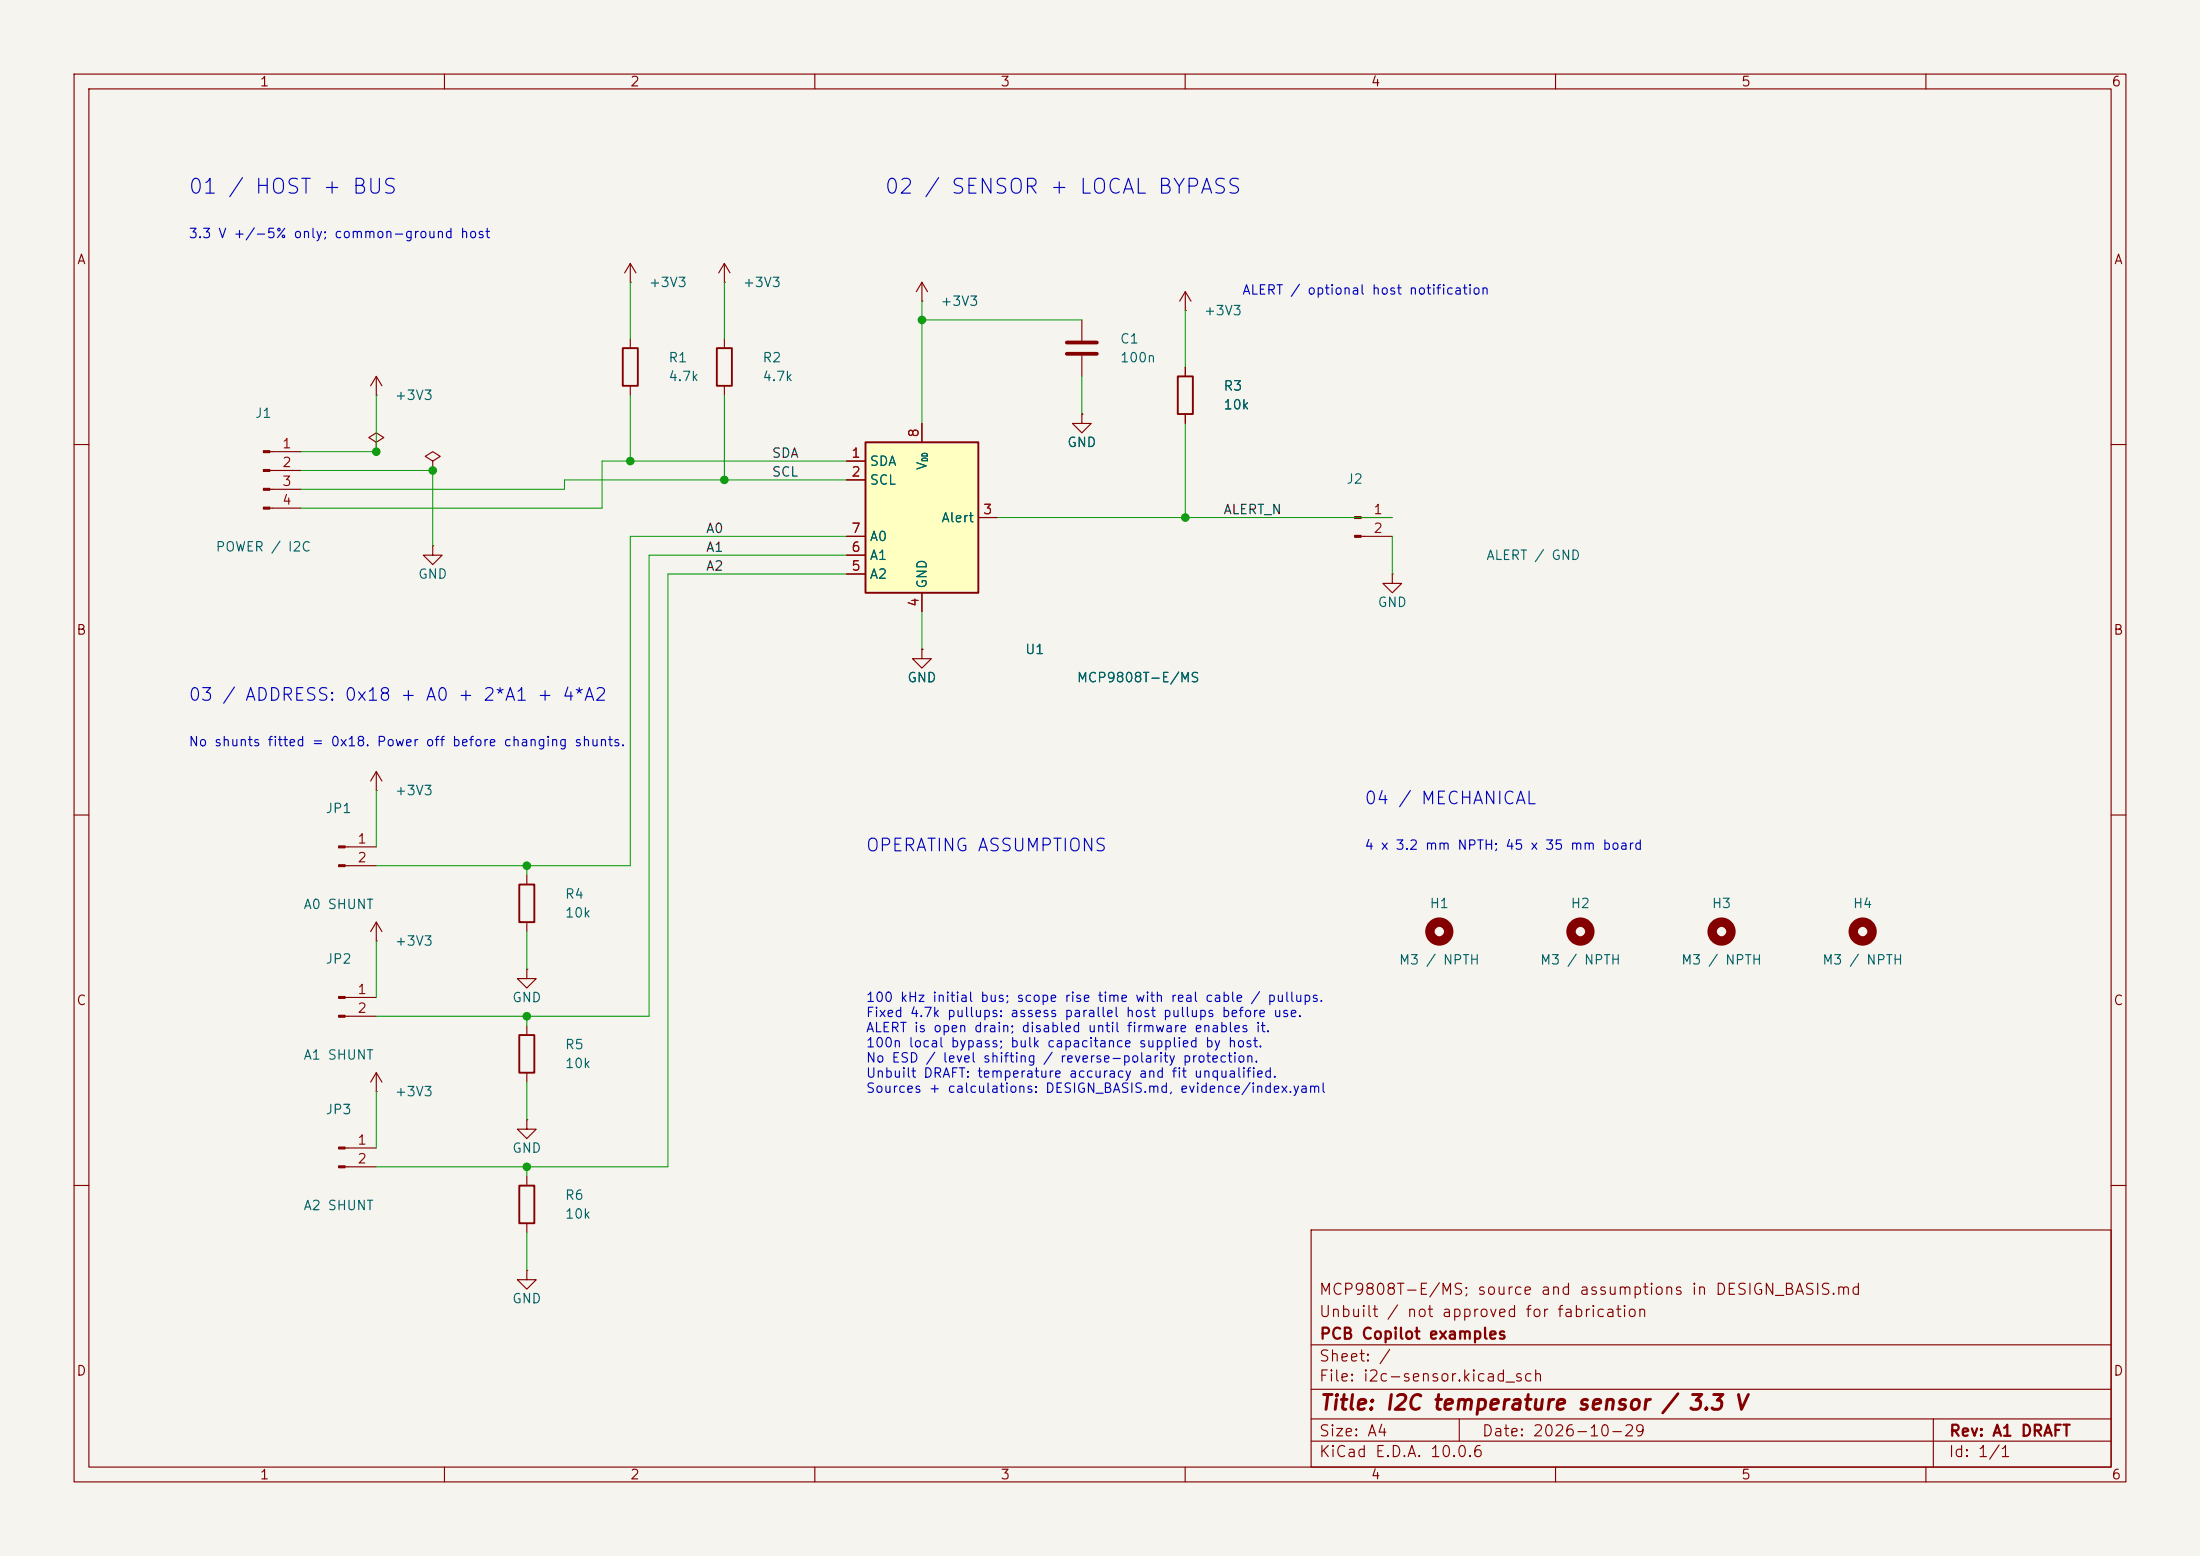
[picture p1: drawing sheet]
<svg xmlns="http://www.w3.org/2000/svg" width="297mm" height="210mm" viewBox="0 0 297 210" stroke-linecap="round" stroke-linejoin="round" font-family="sans-serif">
<path d="M0 0h297v210h-297z" fill="#f5f4ef" stroke="#f5f4ef" stroke-width=".14"/>
<g fill="none" stroke="#840000" stroke-width=".15">
<path d="M10 10h277v190h-277zM12 12h273v186h-273zM60 10v2M110 10v2M160 10v2M210 10v2M260 10v2M85.1 38.1h.1M85.1 35.6l-.8 1.2M85.1 35.6l.8 1.2M85.1 35.6v2.5M97.8 38.1h.1"/>
<path d="M97.8 35.6l-.8 1.2M97.8 35.6l.8 1.2M97.8 35.6v2.5M124.5 38.1l-.8 1.3M124.5 38.1l.7 1.3M124.5 38.1v2.5M160 39.4v2.5M160 39.4l-.7 1.2M160 39.4l.8 1.2M85.1 45.7v1.3M85.1 52.1v1.2M97.8 45.7v1.3"/>
<path d="M97.8 52.1v1.2M124.5 40.6h.1M146 55.9v1.3h1.3l-1.3 1.2-1.2-1.2h1.2M146 55.9h.1M146 43.2v2.8M146 48v2.8M160 41.9h.1M160 49.5v1.3M160 55.9v1.3M10 60h2M36.4 61h4.2M36.4 63.5h4.2"/>
<path d="M36.4 66h4.2M36.4 68.6h4.2M58.4 62.2l1-.6-1-.6-1 .6 1 .6v1.3M58.4 63.5h.1M58.4 73.7v1.2h1.3l-1.3 1.3-1.3-1.3h1.3M58.4 73.7h.1M285 60h2M10 110h2M46.6 114.3h4.2M46.6 116.8h4.2M50.8 106.7h.1M50.8 104.1v2.6"/>
<path d="M50.8 104.1l-.8 1.3M50.8 104.1l.8 1.3M71.1 118.1v1.3M285 110h2M46.6 134.6h4.2M46.6 137.2h4.2M50.8 127h.1M50.8 124.5v2.5M50.8 124.5l-.8 1.2M50.8 124.5l.8 1.2M71.1 130.8v1.3h1.3l-1.3 1.3-1.3-1.3h1.3M71.1 130.8h.1"/>
<path d="M71.1 124.5v1.2M71.1 138.4v1.3M46.6 154.9h4.2M46.6 157.5h4.2M50.8 147.3h.1M50.8 144.8l-.8 1.3M50.8 144.8l.8 1.3M50.8 144.8v2.5M71.1 151.1v1.3h1.3l-1.3 1.3-1.3-1.3h1.3M71.1 151.1h.1M71.1 144.8v1.3M71.1 158.8v1.2"/>
<path d="M10 160h2M71.1 171.5v1.2h1.3l-1.3 1.3-1.3-1.3h1.3M71.1 171.5h.1M71.1 165.1v1.3M177 166h108v32h-108zM285 160h2M60 198v2M110 198v2M160 198v2M177 194.5h108M177 191.5h108M177 187.5h108"/>
<path d="M177 181.5h108M197 191.5v3M210 198v2M260 198v2M261 191.5v6.5"/>
</g>
<path d="M84.1 47h2v5.1h-2zM96.8 47h2v5.1h-2zM159 50.8h2v5.1h-2zM70.1 119.4h2v5.1h-2zM70.1 139.7h2v5.1h-2zM70.1 160h2v5.1h-2z" fill="none" stroke="#840000" stroke-width=".25"/>
<g fill="none" stroke="#840000" stroke-width="1.3">
<circle cx="194.3" cy="125.7" r="1.27"/>
<circle cx="213.4" cy="125.7" r="1.27"/>
<circle cx="232.4" cy="125.7" r="1.27"/>
<circle cx="251.5" cy="125.7" r="1.27"/>
</g>
<g fill="#840000" stroke="#840000" stroke-width=".15">
<path d="M45.7 134.5h.9v.2h-.9z"/>
<path d="M45.7 137h.9v.3h-.9z"/>
<path d="M45.7 154.8h.9v.3h-.9z"/>
<path d="M45.7 157.4h.9v.2h-.9z"/>
<path d="M45.7 114.2h.9v.2h-.9z"/>
<path d="M45.7 116.7h.9v.3h-.9z"/>
<path d="M35.6 60.8h.8v.3h-.8z"/>
<path d="M35.6 63.4h.8v.2h-.8z"/>
<path d="M35.6 65.9h.8v.3h-.8z"/>
<path d="M35.6 68.5h.8v.2h-.8z"/>
</g>
<path d="M144 46.2h4.1M144 47.8h4.1" fill="none" stroke="#840000" stroke-width=".51"/>
<path d="M116.8 59.7h15.3v20.3h-15.3z" fill="#ffffc2"/>
<path d="M116.8 59.7h15.3v20.3h-15.3z" fill="none" stroke="#840000" stroke-width=".25"/>
<g fill="none" stroke="#840000" stroke-width=".15">
<path d="M50.8 59.7l1-.6-1-.7-1 .7 1 .6v1.3M50.8 53.3h.1M50.8 50.8l-.8 1.3M50.8 50.8l.8 1.3M50.8 50.8v2.5M124.5 57.2v2.5M146 55.9h.1M160 49.5v1.3M160 55.9v1.3M50.8 61h.1M114.3 62.2h2.5M114.3 64.8h2.5"/>
<path d="M114.3 77.5h2.5M114.3 74.9h2.5M114.3 72.4h2.5M132.1 69.9h2.5M183.7 69.9h4.3M183.7 72.4h4.3M188 77.5v1.2h1.2l-1.2 1.3-1.3-1.3h1.3M188 77.5h.1M124.5 87.6v1.3h1.2l-1.2 1.3-1.3-1.3h1.3M124.5 87.6h.1M124.5 80v2.6"/>
</g>
<g fill="#840000" stroke="#840000" stroke-width=".15">
<path d="M182.9 69.7h.8v.3h-.8z"/>
<path d="M182.9 72.3h.8v.2h-.8z"/>
</g>
<g fill="none" stroke="#009600" stroke-width=".14">
<path d="M85.1 38.1v7.6M97.8 38.1v7.6M50.8 53.3v7.7h-10.2M85.1 53.3v8.9M97.8 53.3v11.5M124.5 40.6v16.6M124.5 43.2h21.5M146 50.8v5.1M160 41.9v7.6M160 57.2v12.7M40.6 63.5h17.8v10.2M114.3 77.5h-24.1v80h-39.4"/>
<path d="M114.3 72.4h-29.2v44.4h-34.3M114.3 74.9h-26.7v62.3h-36.8M114.3 64.8h-38.1v1.2h-35.6M114.3 62.2h-33v6.4h-40.7M134.6 69.9h53.4M188 72.4v5.1M124.5 82.6v5M50.8 106.7v7.6M71.1 116.8v1.3M50.8 127v7.6M71.1 125.7v5.1M71.1 137.2v1.2"/>
<path d="M50.8 147.3v7.6M71.1 146.1v5M71.1 157.5v1.3M71.1 166.4v5.1"/>
</g>
<g fill="#009600" stroke="#009600" stroke-width=".14">
<circle cx="85.1" cy="62.2" r=".51"/>
<circle cx="97.8" cy="64.8" r=".51"/>
<circle cx="124.5" cy="43.2" r=".51"/>
<circle cx="71.1" cy="157.5" r=".51"/>
<circle cx="71.1" cy="116.8" r=".51"/>
<circle cx="71.1" cy="137.2" r=".51"/>
<circle cx="58.4" cy="63.5" r=".51"/>
<circle cx="50.8" cy="61" r=".51"/>
<circle cx="160" cy="69.9" r=".51"/>
</g>
<g font-size="2" fill="#0000c2">
<text x="25.3" y="26.7">01 / HOST + BUS</text>
<text x="119.3" y="26.7">02 / SENSOR + LOCAL BYPASS</text>
</g>
<text font-size="2" fill="#840000" x="178" y="190.8">Title: I2C temperature sensor / 3.3 V</text>
<g font-size="1.7" fill="#0000c2">
<text x="25.3" y="95">03 / ADDRESS: 0x18 + A0 + 2*A1 + 4*A2</text>
<text x="184.1" y="109">04 / MECHANICAL</text>
<text x="116.8" y="115.3">OPERATING ASSUMPTIONS</text>
</g>
<g font-size="1.5" fill="#840000">
<text x="178" y="178.1">Unbuilt / not approved for fabrication</text>
<text x="178" y="175.1">MCP9808T-E/MS; source and assumptions in DESIGN_BASIS.md</text>
<text x="178" y="184.1">Sheet: /</text>
<text x="178" y="181.1">PCB Copilot examples</text>
<text x="178" y="186.8">File: i2c-sensor.kicad_sch</text>
<text x="178" y="197">KiCad E.D.A. 10.0.6</text>
<text x="178" y="194.2">Size: A4</text>
<text x="200" y="194.2">Date: 2026-10-29</text>
<text x="263" y="197">Id: 1/1</text>
<text x="263" y="194.2">Rev: A1 DRAFT</text>
</g>
<g font-size="1.3" fill="#840000">
<text x="35" y="12">1</text>
<text x="85" y="12">2</text>
<text x="135" y="12">3</text>
<text x="185" y="12">4</text>
<text x="235" y="12">5</text>
<text x="285" y="12">6</text>
<text x="10.3" y="36">A</text>
<text x="285.3" y="36">A</text>
<text x="10.2" y="86">B</text>
<text x="285.2" y="86">B</text>
<text x="10.2" y="136">C</text>
<text x="285.2" y="136">C</text>
<text x="10.2" y="186">D</text>
<text x="285.2" y="186">D</text>
<text x="35" y="200">1</text>
<text x="85" y="200">2</text>
<text x="135" y="200">3</text>
<text x="185" y="200">4</text>
<text x="235" y="200">5</text>
<text x="285" y="200">6</text>
</g>
<g font-size="1.3" fill="#0000c2">
<text x="25.4" y="32.5">3.3 V +/-5% only; common-ground host</text>
<text x="167.6" y="40.1">ALERT / optional host notification</text>
<text x="25.4" y="101">No shunts fitted = 0x18. Power off before changing shunts.</text>
<text x="184.1" y="115">4 x 3.2 mm NPTH; 45 x 35 mm board</text>
<text x="116.8" y="135.5">100 kHz initial bus; scope rise time with real cable / pullups.</text>
<text x="116.8" y="137.6">Fixed 4.7k pullups: assess parallel host pullups before use.</text>
<text x="116.8" y="139.6">ALERT is open drain; disabled until firmware enables it.</text>
<text x="116.8" y="141.7">100n local bypass; bulk capacitance supplied by host.</text>
<text x="116.8" y="143.7">No ESD / level shifting / reverse-polarity protection.</text>
<text x="116.8" y="145.8">Unbuilt DRAFT: temperature accuracy and fit unqualified.</text>
<text x="116.8" y="147.8">Sources + calculations: DESIGN_BASIS.md, evidence/index.yaml</text>
</g>
<g font-size="1.3" fill="#006464">
<text x="87.5" y="39.1">+3V3</text>
<text x="100.2" y="39.1">+3V3</text>
<text x="126.9" y="41.6">+3V3</text>
<text x="151.1" y="46.7">C1</text>
<text x="162.4" y="42.9">+3V3</text>
<text x="90.2" y="49.2">R1</text>
<text x="90.2" y="51.8">4.7k</text>
<text x="102.9" y="49.2">R2</text>
<text x="102.9" y="51.8">4.7k</text>
<text x="151.1" y="49.2">100n</text>
<text x="165.1" y="53">R3</text>
<text x="34.3" y="56.7">J1</text>
<text x="53.2" y="54.3">+3V3</text>
<text x="165.1" y="55.6">10k</text>
<text x="117.3" y="63.2">SDA</text>
<text x="117.3" y="65.7">SCL</text>
<text x="125.4" y="63.5" transform="rotate(-90 125.4 63.5)">V</text>
<text x="144" y="60.7">GND</text>
<text x="181.7" y="65.6">J2</text>
<text x="127" y="70.8">Alert</text>
<text x="29" y="74.8">POWER / I2C</text>
<text x="117.3" y="75.9">A1</text>
<text x="117.3" y="73.4">A0</text>
<text x="200.6" y="75.9">ALERT / GND</text>
<text x="56.4" y="78.4">GND</text>
<text x="117.3" y="78.4">A2</text>
<text x="125.4" y="79.5" transform="rotate(-90 125.4 79.5)">GND</text>
<text x="185.9" y="82.2">GND</text>
<text x="138.3" y="88.6">U1</text>
<text x="122.4" y="92.4">GND</text>
<text x="145.3" y="92.4">MCP9808T-E/MS</text>
<text x="53.2" y="107.6">+3V3</text>
<text x="43.9" y="110.1">JP1</text>
<text x="40.9" y="123">A0 SHUNT</text>
<text x="76.2" y="121.6">R4</text>
<text x="76.2" y="124.2">10k</text>
<text x="192.9" y="122.9">H1</text>
<text x="212" y="122.9">H2</text>
<text x="231" y="122.9">H3</text>
<text x="250.1" y="122.9">H4</text>
<text x="43.9" y="130.4">JP2</text>
<text x="53.2" y="128">+3V3</text>
<text x="188.8" y="130.5">M3 / NPTH</text>
<text x="207.8" y="130.5">M3 / NPTH</text>
<text x="226.9" y="130.5">M3 / NPTH</text>
<text x="245.9" y="130.5">M3 / NPTH</text>
<text x="69.1" y="135.6">GND</text>
<text x="40.9" y="143.3">A1 SHUNT</text>
<text x="76.2" y="141.9">R5</text>
<text x="53.2" y="148.3">+3V3</text>
<text x="76.2" y="144.5">10k</text>
<text x="43.9" y="150.7">JP3</text>
<text x="69.1" y="155.9">GND</text>
<text x="40.9" y="163.7">A2 SHUNT</text>
<text x="76.2" y="162.3">R6</text>
<text x="76.2" y="164.8">10k</text>
<text x="69.1" y="176.2">GND</text>
</g>
<g font-size="1.3" fill="#a90000">
<text x="124.3" y="59.2" transform="rotate(-90 124.3 59.2)">8</text>
<text x="38" y="60.8">1</text>
<text x="38" y="63.4">2</text>
<text x="38" y="65.9">3</text>
<text x="114.8" y="62.1">1</text>
<text x="114.8" y="64.6">2</text>
<text x="38" y="68.4">4</text>
<text x="132.6" y="69.7">3</text>
<text x="185.3" y="69.7">1</text>
<text x="114.8" y="77.3">5</text>
<text x="114.8" y="74.8">6</text>
<text x="114.8" y="72.3">7</text>
<text x="185.3" y="72.3">2</text>
<text x="124.3" y="82" transform="rotate(-90 124.3 82)">4</text>
<text x="48.2" y="114.2">1</text>
<text x="48.2" y="116.7">2</text>
<text x="48.2" y="134.5">1</text>
<text x="48.2" y="137">2</text>
<text x="48.2" y="154.8">1</text>
<text x="48.2" y="157.3">2</text>
</g>
<g font-size="1.3" fill="#0f0f0f">
<text x="104.1" y="62.1">SDA</text>
<text x="104.1" y="64.6">SCL</text>
<text x="165.1" y="69.7">ALERT_N</text>
<text x="95.2" y="77.3">A2</text>
<text x="95.2" y="74.8">A1</text>
<text x="95.2" y="72.3">A0</text>
</g>
<text font-size=".8" fill="#006464" x="125.4" y="62.4" transform="rotate(-90 125.4 62.4)">DD</text>
</svg>
